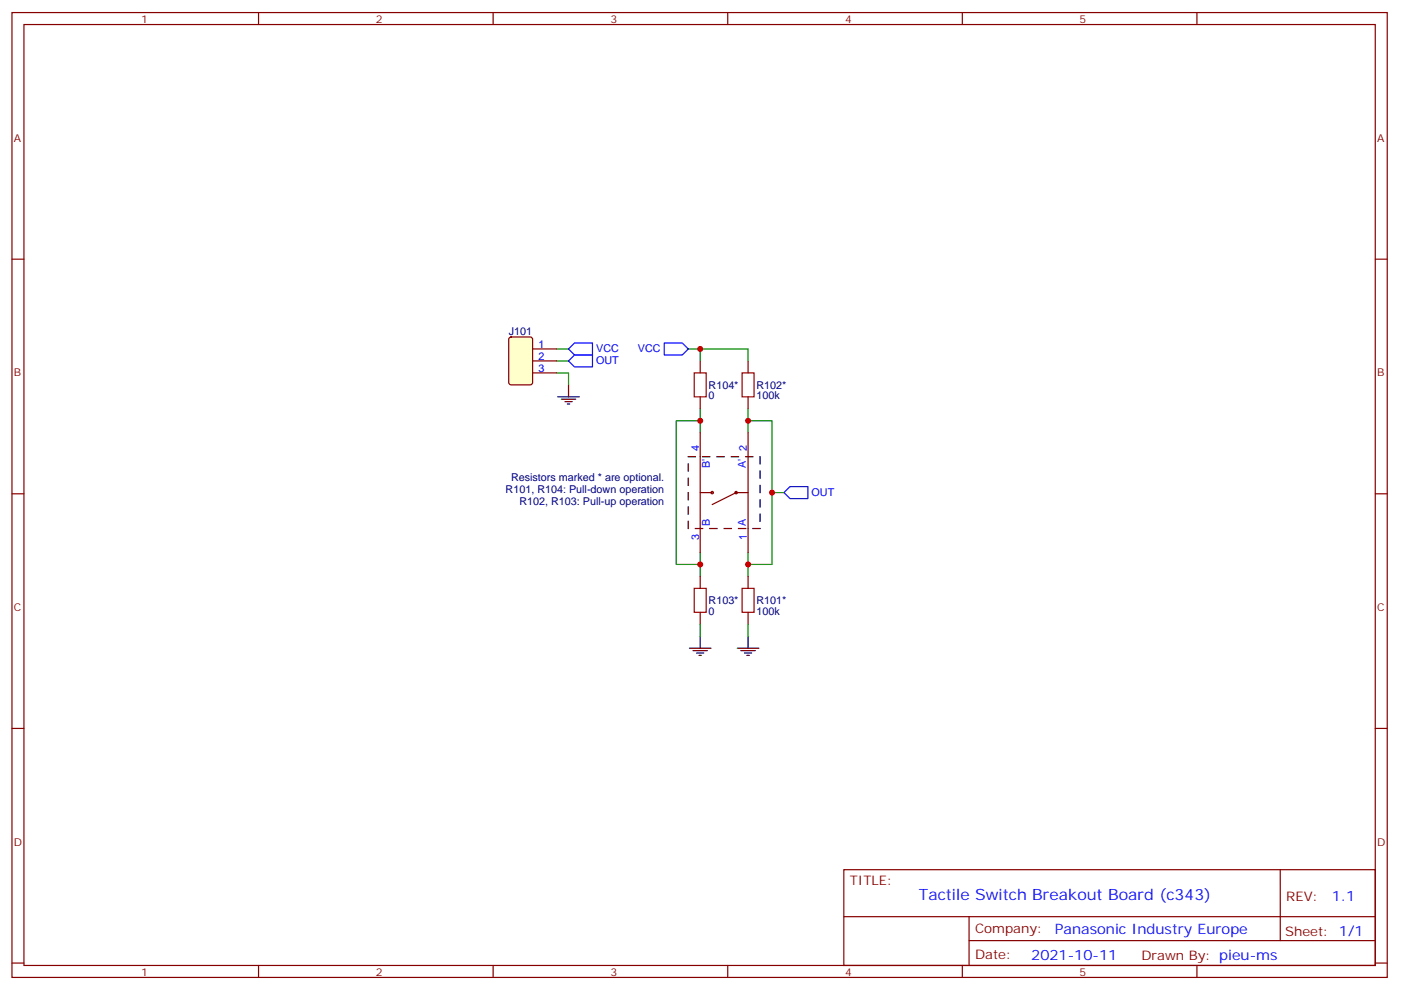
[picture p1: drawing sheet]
<svg xmlns="http://www.w3.org/2000/svg" width="413mm" height="292mm" viewBox="0 0 413 292" stroke-linecap="round" stroke-linejoin="round" font-family="sans-serif">
<g fill="none" stroke="#870000" stroke-width=".35">
<path d="M3.5 3.7h405.4v284.3h-405.4zM7.1 7.2h398.2v277.3h-398.2zM76.2 3.7v3.5M145.3 3.7v3.5M214.5 3.7v3.5M283.6 3.7v3.5M352.8 3.7v3.5M3.5 76.4h3.6M405.3 76.4h3.6M157 109.9h7M157 106.4h7M157 102.8h7"/>
<path d="M3.5 145.5h3.6M405.3 145.5h3.6M3.5 214.7h3.6M405.3 214.7h3.6M248.7 256.3h156.6v28.2h-156.6zM377.3 256.3v20.9M248.7 270.1h156.5M285.6 277.2h119.6M285.6 270.1v14.2M3.5 283.8h3.6M76.2 284.5v3.5M145.3 284.5v3.5"/>
<path d="M214.5 284.5v3.5M283.6 284.5v3.5M352.8 284.5v3.5M405.3 283.8h3.6"/>
</g>
<path d="M167.6 106.4l1.7-1.8h5.3v3.5h-5.3zM167.6 102.8l1.7-1.7h5.3v3.5h-5.3zM195.8 101.1h5.3l1.7 1.7-1.7 1.8h-5.3zM231.1 145.2l1.7-1.8h5.3v3.5h-5.3z" fill="none" stroke="#00f" stroke-width=".35"/>
<path d="M164 109.9h3.6v3.5M164 106.4h3.6M164 102.8h3.6M202.8 102.8h17.7v3.6M206.4 102.8v3.6M227.5 145.2h3.6" fill="none" stroke="#008700" stroke-width=".35"/>
<path d="M164.4 116.9h6.3M165.5 117.7h4.2M166.5 118.4h2.1M167.2 119.1h.7M167.6 113.4v3.5" fill="none" stroke="#000" stroke-width=".35"/>
<path d="M150.2 99.5l.4-.2h5.7l.6 .4 .1 13-.5 .7h-5.9l-.6-.4-.1-13z" fill="#ffc" stroke="#870000" stroke-width=".35"/>
<path d="M206.4 124h-7.1v42.3h7.1M206.4 120.5v7M220.5 124h7v42.3h-7M220.5 120.5v7M206.4 162.8v7.1M220.5 162.8v7.1M206.4 184v3.5M220.5 184v3.5" fill="none" stroke="#008700" stroke-width=".35"/>
<path d="M204.6 109.9h3.5v7h-3.5zM218.7 109.9h3.5v7h-3.5zM204.6 173.4h3.5v7h-3.5zM218.7 173.4h3.5v7h-3.5z" fill="none" stroke="#a10000" stroke-width=".35"/>
<g fill="none" stroke="#870000" stroke-width=".35">
<path d="M206.4 106.4v3.5M206.4 116.9v3.6M220.5 106.4v3.5M220.5 116.9v3.6M206.4 127.5v35.3M220.5 127.5v35.3M206.4 145.2h3.5M220.5 145.2h-3.5l-7.1 3.5M206.4 169.9v3.5M220.5 169.9v3.5M206.4 180.4v3.6M220.5 180.4v3.6"/>
<circle cx="209.9" cy="145.2" r=".35"/>
</g>
<path d="M203.2 191h6.3M204.3 191.7h4.2M205.3 192.4h2.1M206 193.1h.7M206.4 187.5v3.5M217.3 191h6.4M218.4 191.7h4.2M219.4 192.4h2.1M220.1 193.1h.7M220.5 187.5v3.5" fill="none" stroke="#000" stroke-width=".35"/>
<path d="M202.8 134.6h21.2v21.2h-21.2z" fill="none" stroke="#000" stroke-width=".35" stroke-dasharray="2.1 2.1"/>
<circle cx="217" cy="145.2" r=".35" fill="#870000" stroke="#870000" stroke-width=".35"/>
<g fill="#c00">
<circle cx="206.4" cy="102.8" r=".88"/>
<circle cx="227.5" cy="145.2" r=".88"/>
<circle cx="220.5" cy="166.3" r=".88"/>
<circle cx="220.5" cy="124" r=".88"/>
<circle cx="206.4" cy="166.3" r=".88"/>
<circle cx="206.4" cy="124" r=".88"/>
</g>
<text font-size="4.6" fill="#00f" x="270.8" y="265.3">Tactile Switch Breakout Board (c343)</text>
<g font-size="4.2" fill="#00f">
<text x="392.5" y="265.6">1.1</text>
<text x="310.9" y="275.1">Panasonic Industry Europe</text>
<text x="304" y="282.9">2021-10-11</text>
</g>
<g font-size="3.9" fill="#800">
<text x="250.5" y="260.9">TITLE:</text>
<text x="379.1" y="265.6">REV:</text>
<text x="287.4" y="275.1">Company:</text>
<text x="378.7" y="275.7">Sheet: 1/1</text>
<text x="287.4" y="282.8">Date:</text>
<text x="336.4" y="282.8">Drawn By: pieu-ms</text>
</g>
<g font-size="3.2" fill="#800">
<text x="41.6" y="6.7">1</text>
<text x="110.8" y="6.7">2</text>
<text x="179.9" y="6.7">3</text>
<text x="249.1" y="6.7">4</text>
<text x="318.2" y="6.7">5</text>
<text x="4.1" y="41.8">A</text>
<text x="405.9" y="41.8">A</text>
<text x="4.1" y="110.9">B</text>
<text x="405.9" y="110.9">B</text>
<text x="4.1" y="180.1">C</text>
<text x="405.9" y="180.1">C</text>
<text x="4.1" y="249.2">D</text>
<text x="405.9" y="249.2">D</text>
<text x="41.6" y="287.5">1</text>
<text x="110.8" y="287.5">2</text>
<text x="179.9" y="287.5">3</text>
<text x="249.1" y="287.5">4</text>
<text x="318.2" y="287.5">5</text>
</g>
<g font-size="3.2" fill="#000080">
<text x="150" y="98.7">J101</text>
<text x="208.8" y="117.7">0</text>
<text x="208.8" y="114.6">R104*</text>
<text x="223" y="117.7">100k</text>
<text x="223" y="114.6">R102*</text>
<text x="150.6" y="141.6">Resistors marked * are optional.</text>
<text x="149" y="145.2">R101, R104: Pull-down operation</text>
<text x="153.1" y="148.7">R102, R103: Pull-up operation</text>
<text x="208.8" y="178.1">R103*</text>
<text x="223" y="178.1">R101*</text>
<text x="208.8" y="181.2">0</text>
<text x="223" y="181.2">100k</text>
</g>
<g font-size="3.2" fill="#00f">
<text x="158.7" y="106">2</text>
<text x="158.7" y="102.5">1</text>
<text x="175.7" y="107.2">OUT</text>
<text x="175.7" y="103.7">VCC</text>
<text x="188" y="103.7">VCC</text>
<text x="158.7" y="109.5">3</text>
<text x="206" y="132.8" transform="rotate(-90 206 132.8)">4</text>
<text x="220.1" y="132.8" transform="rotate(-90 220.1 132.8)">2</text>
<text x="209.2" y="138" transform="rotate(-90 209.2 138)">B'</text>
<text x="219.8" y="138" transform="rotate(-90 219.8 138)">A'</text>
<text x="239.2" y="146">OUT</text>
<text x="209.2" y="155" transform="rotate(-90 209.2 155)">B</text>
<text x="219.8" y="155" transform="rotate(-90 219.8 155)">A</text>
<text x="206" y="159.3" transform="rotate(-90 206 159.3)">3</text>
<text x="220.1" y="159.3" transform="rotate(-90 220.1 159.3)">1</text>
</g>
</svg>
